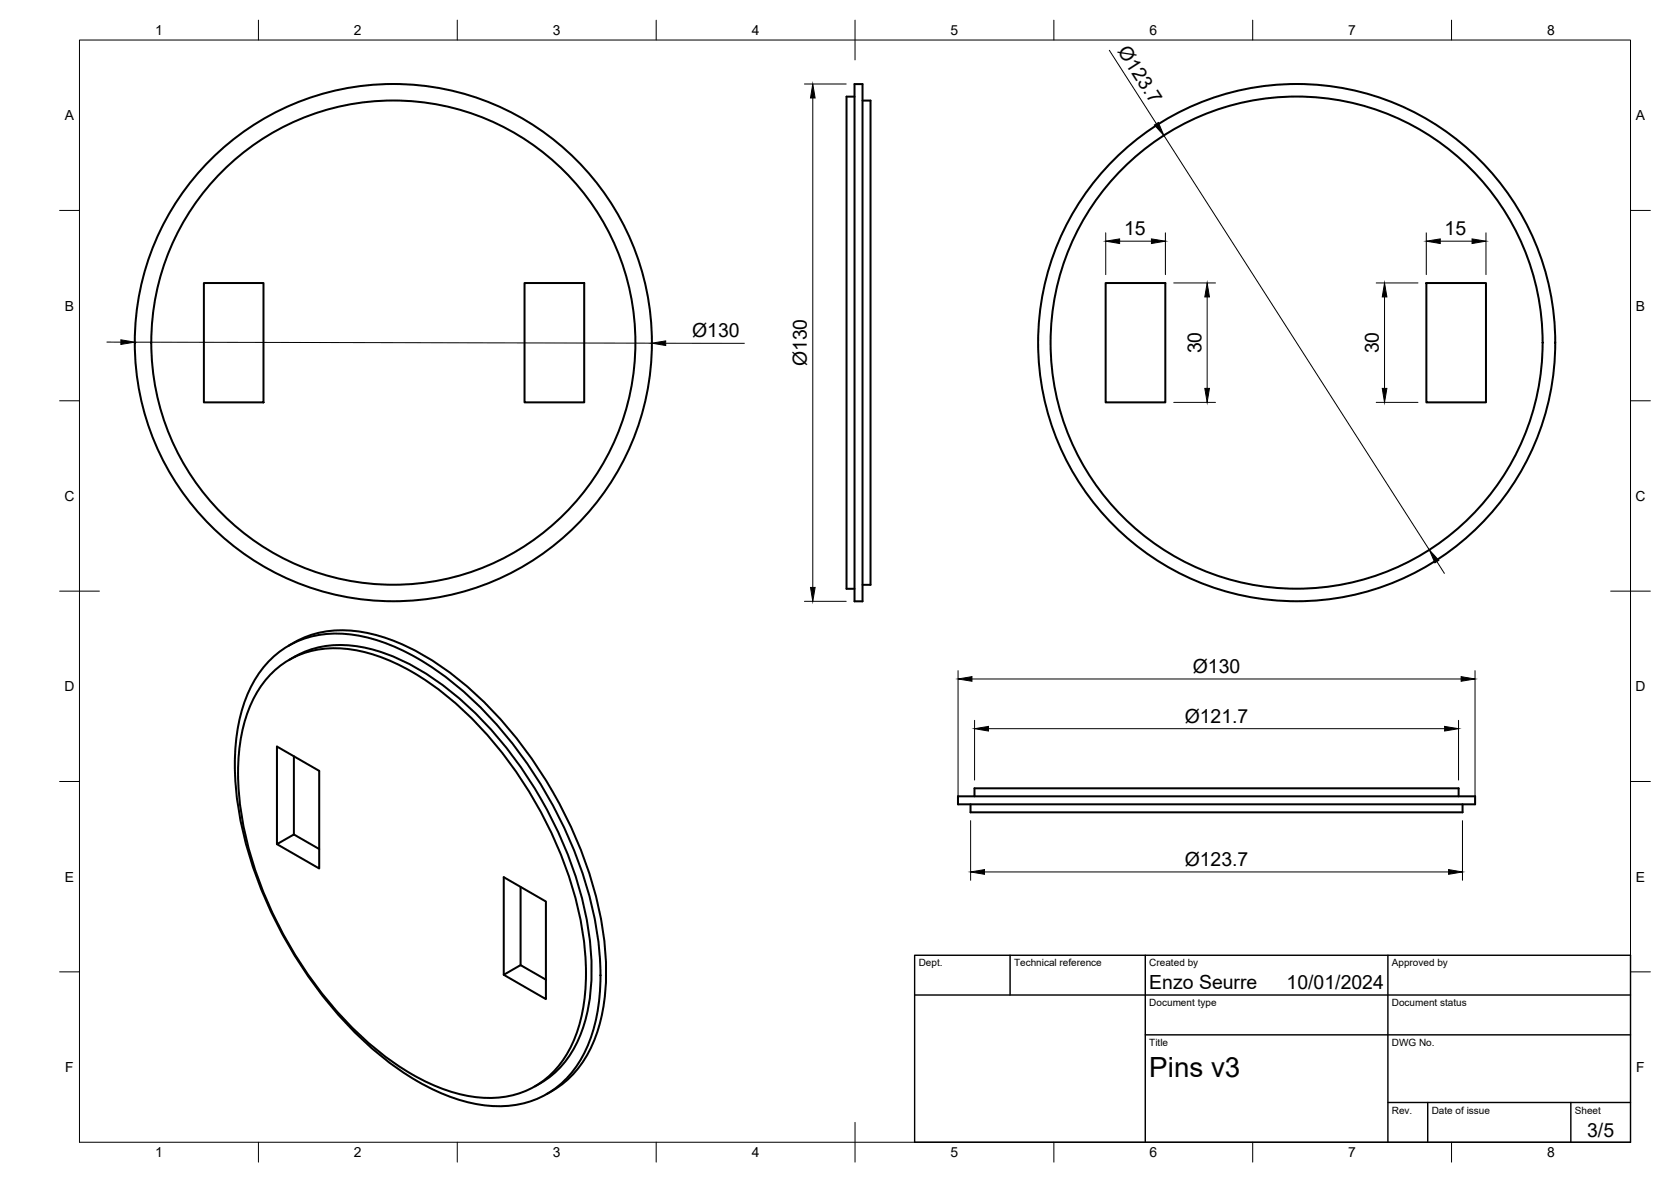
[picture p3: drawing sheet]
<svg xmlns="http://www.w3.org/2000/svg" width="420mm" height="297mm" viewBox="0 0 420 297" stroke-linecap="round" stroke-linejoin="round" font-family="sans-serif">
<!-- layer: Visible -->
<g fill="none" stroke="#000" stroke-width=".51">
<path d="M214.9 21.1h2v130h-2zM214.9 24.3h-2v123.7h2M216.9 25.3h2v121.7h-2M51.3 71.1h15v30h-15zM131.9 71.1h15v30h-15zM278 71.1h15v30h-15zM358.6 71.1h15v30h-15zM68.6 165.2a24 24 0 0 1 21.3-5.5 55 55 0 0 1 24.4 12.2 106.4 106.4 0 0 1 35.8 61.9 55.4 55.4 0 0 1-1.6 27.3 24.5 24.5 0 0 1-15.4 15.8 31.7 31.7 0 0 1-21.8-2 78.3 78.3 0 0 1-29.5-23.8 104.8 104.8 0 0 1-22.3-51.5 49.6 49.6 0 0 1 3.2-26.1 26.2 26.2 0 0 1 5.9-8.3zM69 168.6a22.9 22.9 0 0 1 20.2-5.2 52.4 52.4 0 0 1 23.2 11.5 101.3 101.3 0 0 1 34.1 59 52.7 52.7 0 0 1-1.6 25.9 22.7 22.7 0 0 1-19.2 16 37.4 37.4 0 0 1-22.1-5.8 86.4 86.4 0 0 1-28.9-29.3 93.8 93.8 0 0 1-14.7-43 42.2 42.2 0 0 1 4.5-23.5l1.3-2.1zM72.7 165.8a24.2 24.2 0 0 1 18.6-3.1 52.7 52.7 0 0 1 22.2 11.1 101 101 0 0 1 34.5 60 52.7 52.7 0 0 1-1.5 24.7 24.3 24.3 0 0 1-12 14.5M74 161.5l-1.4 .8M74 161.4a26.7 26.7 0 0 1 20.9-1.7 62.9 62.9 0 0 1 26.1 16.1 107 107 0 0 1 30.6 57.9 55.4 55.4 0 0 1-1.6 26.1 25.5 25.5 0 0 1-12.5 15.1"/>
<path d="M73.9 190.1v19.6M69.6 212.1l10.7 6.2v-24.6l-10.7-6.1v24.5l4.3-2.4 6.4 3.7M240.9 200.1h130v2h-130zM244 202.1v2h123.7v-2M245 200.1v-2h121.8v2M130.9 222.9v19.6M126.7 245l10.6 6.1v-24.5l-10.6-6.2v24.6l4.2-2.5 6.4 3.7"/>
<circle cx="98.9" cy="86.1" r="60.9"/>
<circle cx="98.9" cy="86.1" r="65"/>
<circle cx="326" cy="86.1" r="61.9"/>
<circle cx="326" cy="86.1" r="65"/>
</g>
<!-- layer: BORDER -->
<g fill="none" stroke="#000" stroke-width=".25">
<path d="M20 10.1h390v276.9h-390zM65 5.1v5M115 5.1v5M165 5.1v5M215 5.1v10M265 5.1v5M315 5.1v5M365 5.1v5M15 52.9h5M410 52.9h5M15 100.7h5M410 100.7h5"/>
<path d="M15 148.6h10M405 148.6h10M15 196.4h5M410 196.4h5M15 244.2h5M410 244.2h5M65 287v5M115 287v5M165 287v5M215 282.1v9.9M265 287v5M315 287v5"/>
<path d="M365 287v5"/>
</g>
<!-- layer: TITLEBLOCK -->
<path d="M230 240.1h180v46.9h-180zM230 250h180M254 240.1v9.9M288 240.1v46.9M349 240.1v46.9M288 260.1h122M349 277.1h61M359 277.1v9.9M395 277.1v9.9" fill="none" stroke="#000" stroke-width=".36"/>
<!-- layer: FD_Dimensions -->
<g fill="none" stroke="#000" stroke-width=".25">
<path d="M278.9 12.6l11.9 18.5M202.3 21.1h10.5M204.4 24.6v123M292.7 34l66.7 104.2M278 58.5v10.5M293 58.5v10.5M358.6 58.5v10.5M373.6 58.5v10.5M281.5 60.6h8M295.1 71.1h10.5M303.5 74.6v23M346 71.1h10.5"/>
<path d="M348.1 74.6v23M362.1 60.6h8M26.9 86h3.5M33.9 86l130 .2M167.4 86.3h19.8M295.1 101.1h10.5M346 101.1h10.5M202.3 151.1h10.5M361.3 141.1l1.9 3M240.9 168.5v31.5M244.4 170.6h123M370.9 168.5v31.5"/>
<path d="M245 181v15M248.5 183.1h114.7M366.7 181v15M244.1 206.2v15M247.5 219.1h116.7M367.7 206.2v15"/>
</g>
<g fill="#000" stroke="#000" stroke-width=".25">
<path d="M204.4 21.1l.6 3.5h-1.2zM290.3 31.4l1-.6 1.4 3.2zM278 60.6l3.5-.6v1.2zM289.5 60l3.5 .6-3.5 .6zM303.5 71.1l.6 3.5h-1.2zM348.1 71.1l.6 3.5h-1.1zM358.6 60.6l3.5-.6v1.2zM370.1 60l3.5 .6-3.5 .6zM30.4 85.4l3.5 .6-3.5 .6zM163.9 86.2l3.5-.5v1.1zM302.9 97.6h1.2l-.6 3.5zM347.6 97.6h1.1l-.6 3.5z"/>
<path d="M203.8 147.6h1.2l-.6 3.5zM359.4 138.2l2.4 2.6-1 .6zM240.9 170.6l3.5-.6v1.2zM367.4 170l3.5 .6-3.5 .6zM245 183.1l3.5-.6v1.2zM363.2 182.5l3.5 .6-3.5 .6zM244.1 219.1l3.4-.6v1.2zM364.2 218.5l3.5 .6-3.5 .6z"/>
</g>
<text font-size="7" x="289" y="270.6">Pins v3</text>
<g font-size="4.9">
<text x="280.9" y="12.8" transform="rotate(57 280.9 12.8)">Ø123.7</text>
<text x="282.6" y="59.1">15</text>
<text x="363.2" y="59.1">15</text>
<text x="174" y="84.7">Ø130</text>
<text x="302.1" y="88.8" transform="rotate(-90 302.1 88.8)">30</text>
<text x="346.7" y="88.8" transform="rotate(-90 346.7 88.8)">30</text>
<text x="202.8" y="92.1" transform="rotate(-90 202.8 92.1)">Ø130</text>
<text x="299.9" y="169.1">Ø130</text>
<text x="297.9" y="181.6">Ø121.7</text>
<text x="297.9" y="217.6">Ø123.7</text>
<text x="289" y="248.5">Enzo Seurre</text>
<text x="323.5" y="248.5">10/01/2024</text>
<text x="399.1" y="285.7">3/5</text>
</g>
<g font-size="3.5">
<text x="39" y="8.8">1</text>
<text x="89" y="8.8">2</text>
<text x="139" y="8.8">3</text>
<text x="189" y="8.8">4</text>
<text x="239" y="8.8">5</text>
<text x="289" y="8.8">6</text>
<text x="339" y="8.8">7</text>
<text x="389" y="8.8">8</text>
<text x="16.3" y="30.2">A</text>
<text x="411.3" y="30.2">A</text>
<text x="16.3" y="78">B</text>
<text x="411.3" y="78">B</text>
<text x="16.2" y="125.9">C</text>
<text x="411.2" y="125.9">C</text>
<text x="16.2" y="173.7">D</text>
<text x="411.2" y="173.7">D</text>
<text x="16.3" y="221.6">E</text>
<text x="411.3" y="221.6">E</text>
<text x="16.4" y="269.4">F</text>
<text x="411.4" y="269.4">F</text>
<text x="39" y="290.8">1</text>
<text x="89" y="290.8">2</text>
<text x="139" y="290.8">3</text>
<text x="189" y="290.8">4</text>
<text x="239" y="290.8">5</text>
<text x="289" y="290.8">6</text>
<text x="339" y="290.8">7</text>
<text x="389" y="290.8">8</text>
</g>
<g font-size="2.5">
<text x="231" y="242.9">Dept.</text>
<text x="255" y="242.9">Technical reference</text>
<text x="289" y="242.9">Created by</text>
<text x="350" y="242.9">Approved by</text>
<text x="289" y="252.8">Document type</text>
<text x="350" y="252.8">Document status</text>
<text x="289" y="262.9">Title</text>
<text x="350" y="262.9">DWG No.</text>
<text x="350" y="279.9">Rev.</text>
<text x="360" y="279.9">Date of issue</text>
<text x="396" y="279.9">Sheet</text>
</g>
</svg>
